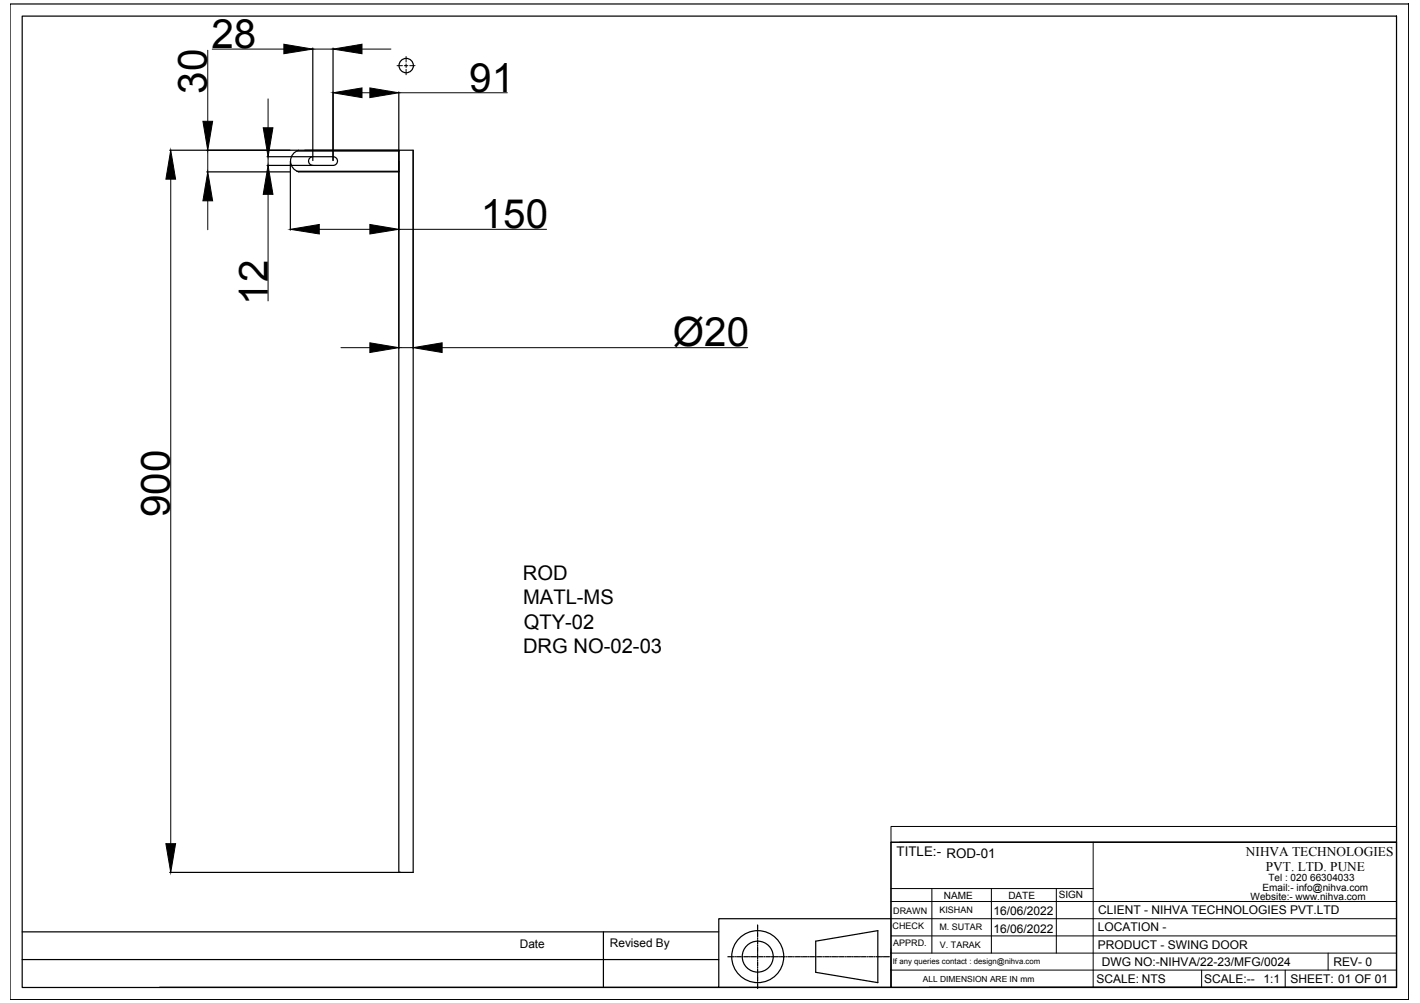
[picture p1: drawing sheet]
<svg xmlns="http://www.w3.org/2000/svg" width="297mm" height="210mm" viewBox="0 0 297 210" stroke-linecap="round" stroke-linejoin="round" font-family="sans-serif">
<!-- layer: 0 -->
<g fill="none" stroke="#000" stroke-width=".25">
<path d="M2.1 .8h292.6v208.4h-292.6zM4.6 3.4h287.5v203.3h-287.5zM65.4 10.1v23.5M69.7 10.1v23.5M83.4 19.2v53.8M35.5 31.4h47.8M43.3 36h17.3M55.9 34.6h9.4M55.9 32.8h9.4M60.7 33.8v14.4M62.5 31.4a2.36 2.36 0 0 0-1.7 2.3 2.36 2.36 0 0 0 1.7 2.3h20.9v-.2h-21.3M63.7 31.4h19.7v.2h-21.3"/>
<path d="M65.4 34.6h4.3M65.4 32.8h4.3M65.5 32.8a.91 .91 0 0 0-1 .9 .91 .91 0 0 0 1 .9M69.7 32.8a.91 .91 0 0 1 .9 .9 .91 .91 0 0 1-.9 .9M83.4 31.4h3v151.2h-3zM186.4 176.3h105.7v30.3h-105.7zM4.6 195h145.8M35.5 182.6h48.3M126.2 195v11.7M158.5 193.6v.9M158.5 194.7v.2M158.5 195.1v1"/>
<path d="M158.5 196.3v.2M158.5 196.7v.9M158.5 197.8v.2M158.5 198.2v1M158.5 199.3v.2M158.5 199.7v1M170.6 197l13-2.2v10.8l-13-2.1zM186.4 192.3h-36v14.3h-117M4.6 200.8h145.8M150.4 206.6h36M152.3 200.2h1.2M153.7 200.2h.2"/>
<path d="M154.1 200.2h.9M155.2 200.2h.2M155.6 200.2h1M156.7 200.2h.3M157.1 200.2h1M158.3 200.2h.2M158.5 200.9v.2M158.5 201.3v.9M158.5 202.4v.2M158.5 202.8v1M158.5 203.9v.3M158.5 204.3v1"/>
<path d="M158.5 205.5v.2M158.5 205.9v1M158.7 200.2h.9M159.8 200.2h.2M160.2 200.2h.9M161.4 200.2h.2M161.7 200.2h1M162.9 200.2h.2M163.3 200.2h.9M164.5 200.2h.1M164.8 200.2h1M166 200.2h.1"/>
<path d="M166.4 200.2h.9M167.5 200.2h.2M167.9 200.2h1M169 200.2h.2M169.4 200.2h1M170.6 200.2h.2M171 200.2h.9M172.1 200.2h.2M172.5 200.2h1M173.6 200.2h.2M174 200.2h1M175.2 200.2h.2"/>
<path d="M175.6 200.2h.9M176.7 200.2h.2M177.1 200.2h1M178.3 200.2h.2M178.6 200.2h1M179.8 200.2h.2M180.2 200.2h.9M181.3 200.2h.2M181.7 200.2h1M182.9 200.2h.1M183.2 200.2h1M184.4 200.2h.2"/>
<path d="M184.8 200.2h1.2M194.3 206.6h97.8"/>
<circle cx="85" cy="13.7" r="1.5"/>
<circle cx="158.5" cy="200.2" r="5.4"/>
<circle cx="158.5" cy="200.2" r="3.2"/>
</g>
<g fill="none" stroke="#000" stroke-width=".21">
<path d="M43.5 10.5v14.9M44.4 10.3h15M65.4 10.3h4.3M75.7 19.4h1.7M75.7 10.3h6.1M83 13.7h1.2M83.4 19.4h22.7M84.9 13.4v.3h-.3M84.9 11.8v1.2M84.9 14.5v1.1M85.3 13.7h-.4v.4M85.7 13.7h1.1"/>
<path d="M35.7 37.5v139.1M43.5 31.4v4.6M56.1 20.7v6M56.1 32.8v1.8M43.5 42v6.1M56.1 40.7v22.3M66.8 48h10.6M83.4 48h30.9M71.3 72.8h6.1M83.4 72.8h3M92.5 72.8h63.9M186.4 173h105.7v3.3h-105.7z"/>
<path d="M186.4 176.3v30.3M188.2 176.3h103.9M228.7 176.3v30.3M186.4 199.5h105.7M186.4 195.9h105.7M186.4 192.3h105.7M186.4 188.7h105.7M186.4 186h42.3M194.9 186v13.5M207.4 186v13.5M221 186v13.5M277.8 199.5v3.5"/>
<path d="M186.4 203h105.7M251.4 203v3.6M268.8 203v3.6"/>
</g>
<g fill="#000" stroke="#000" stroke-width=".21">
<path d="M59.4 9.3l6 1-6 .9zM69.7 19.4l6-1v2zM69.7 10.3l6-1v1.9zM77.4 18.4l6 1-6 1zM35.7 31.4l1 6.1h-2zM42.4 25.4h2.1l-1 6zM55.1 26.7h2l-1 6.1zM43.5 36l1 6h-2.1zM56.1 34.6l1 6.1h-2zM60.7 48l6.1-1v2zM77.4 47l6 1-6 1zM77.4 71.7l6 1.1-6 1z"/>
<path d="M86.4 72.8l6.1-1.1v2.1zM34.7 176.6h2l-1 6z"/>
</g>
<g font-size="8.4">
<text x="44.2" y="10.1">28</text>
<text x="43.3" y="19.6" transform="rotate(-90 43.3 19.6)">30</text>
<text x="98.2" y="19.2">91</text>
<text x="100.6" y="47.8">150</text>
<text x="56" y="63.8" transform="rotate(-90 56 63.8)">12</text>
<text x="140.7" y="72.4">Ø20</text>
<text x="35.5" y="108.2" transform="rotate(-90 35.5 108.2)">900</text>
</g>
<g font-size="4.2">
<text x="109.4" y="121.4">ROD</text>
<text x="109.4" y="126.5">MATL-MS</text>
<text x="109.5" y="131.6">QTY-02</text>
<text x="109.4" y="136.6">DRG NO-02-03</text>
</g>
<g font-size="2.8">
<text x="187.6" y="179.2">TITLE:- ROD-01</text>
<text x="260.6" y="179.1">NIHVA TECHNOLOGIES</text>
<text x="264.8" y="182.3">PVT. LTD. PUNE</text>
</g>
<g font-size="2.5">
<text x="207.8" y="191.6">16/06/2022</text>
<text x="229.7" y="191.3">CLIENT - NIHVA TECHNOLOGIES PVT.LTD</text>
<text x="207.8" y="195.2">16/06/2022</text>
<text x="229.6" y="194.9">LOCATION -</text>
<text x="108.7" y="198.5">Date</text>
<text x="127.6" y="198.2">Revised By</text>
<text x="229.6" y="198.5">PRODUCT - SWING DOOR</text>
<text x="230.5" y="202.1">DWG NO:-NIHVA/22-23/MFG/0024</text>
<text x="279" y="202.1">REV- 0</text>
<text x="229.3" y="205.7">SCALE: NTS</text>
<text x="251.9" y="205.7">SCALE:--</text>
<text x="264.3" y="205.7">1:1</text>
<text x="269.9" y="205.7">SHEET: 01 OF 01</text>
</g>
<g font-size="2.1">
<text x="265.3" y="184.4">Tel : 020 66304033</text>
<text x="197.4" y="188.1">NAME</text>
<text x="210.9" y="188.2">DATE</text>
<text x="221.5" y="188">SIGN</text>
<text x="261.6" y="188.4">Website:- www.nihva.com</text>
<text x="264.1" y="186.5">Email:- info@nihva.com</text>
</g>
<g font-size="1.9">
<text x="186.8" y="191.2">DRAWN</text>
<text x="196.5" y="191.1">KISHAN</text>
<text x="186.7" y="194.4">CHECK</text>
<text x="186.8" y="198">APPRD.</text>
<text x="196.5" y="194.7">M. SUTAR</text>
<text x="196.6" y="198.3">V. TARAK</text>
</g>
<text font-size="1.8" x="193" y="205.4">ALL DIMENSION ARE IN mm</text>
<text font-size="1.6" x="186.8" y="201.7">If any queries contact : design@nihva.com</text>
</svg>
